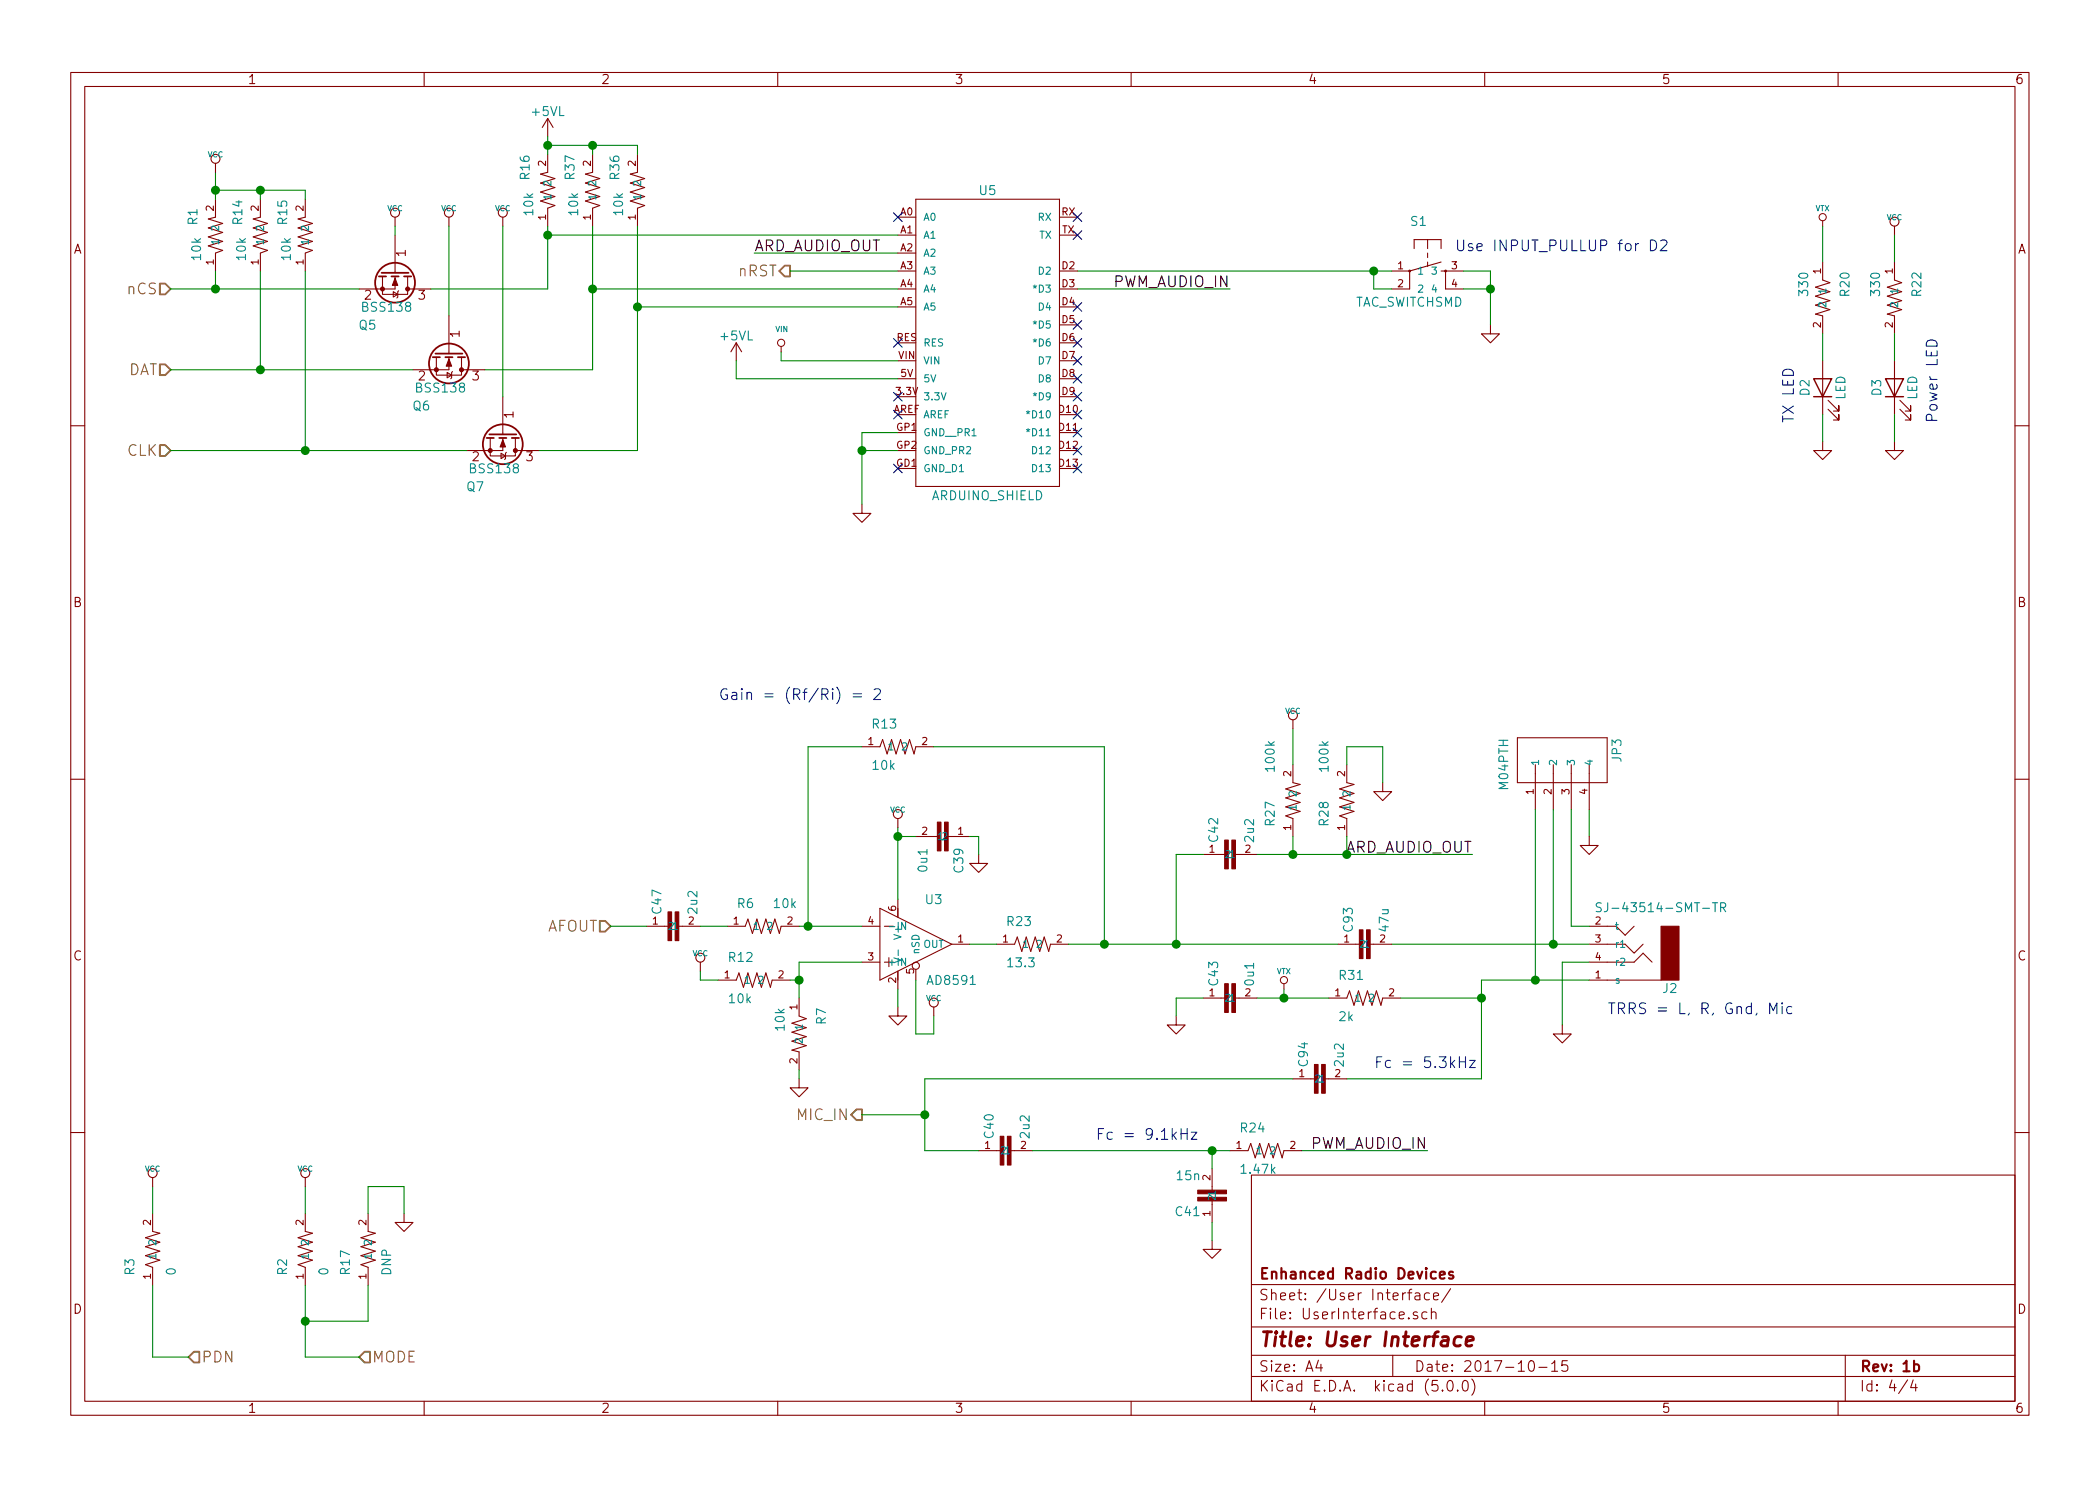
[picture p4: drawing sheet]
EESchema Schematic File Version 4
LIBS:HamShield1.1-cache
EELAYER 26 0
EELAYER END
$Descr A4 11693 8268
encoding utf-8
Sheet 4 4
Title "User Interface"
Date "2017-10-15"
Rev "1b"
Comp "Enhanced Radio Devices"
Comment1 ""
Comment2 ""
Comment3 ""
Comment4 ""
$EndDescr
Wire Wire Line
	8700 5350 8700 5700
Wire Wire Line
	7500 6000 8250 6000
Wire Wire Line
	5150 6000 7200 6000
Wire Wire Line
	8250 6000 8250 5550
Wire Wire Line
	8850 4650 8850 4500
Wire Wire Line
	7750 5250 8650 5250
Text Notes 7650 5950 0    60   ~ 0
Fc = 5.3kHz
$Comp
L SparkFun:CAP0603-CAP C94
U 1 1
P 7400 6000
F 0 "C94" H 7460 6115 50  0000 L BNN
F 1 "2u2" H 7460 5915 50  0000 L BNN
F 2 "Capacitors_SMD:C_0603" H 7850 5850 50  0001 C CNN
F 3 "" H 7400 6000 60  0001 C CNN
	1    7400 6000
	0    -1   -1   0   
$EndComp
$Comp
L SparkFun:CAP0603-CAP C93
U 1 1
P 7650 5250
F 0 "C93" H 7710 5365 50  0000 L BNN
F 1 "47u" H 7710 5165 50  0000 L BNN
F 2 "mogar_modules_new:C1210P" H 8100 5100 50  0001 C CNN
F 3 "" H 7650 5250 60  0001 C CNN
	1    7650 5250
	0    -1   -1   0   
$EndComp
$Comp
L power:GND #PWR0100
U 1 1
P 8850 4650
AR Path="/52241CFD" Ref="#PWR0100"  Part="1" 
AR Path="/52091E5F/52241CFD" Ref="#PWR0100"  Part="1" 
F 0 "#PWR0100" H 8850 4650 30  0001 C CNN
F 1 "GND" H 8850 4580 30  0001 C CNN
F 2 "" H 8850 4650 60  0001 C CNN
F 3 "" H 8850 4650 60  0001 C CNN
	1    8850 4650
	1    0    0    -1  
$EndComp
$Comp
L power:GND #PWR0101
U 1 1
P 8700 5700
AR Path="/52241CDB" Ref="#PWR0101"  Part="1" 
AR Path="/52091E5F/52241CDB" Ref="#PWR0101"  Part="1" 
F 0 "#PWR0101" H 8700 5700 30  0001 C CNN
F 1 "GND" H 8700 5630 30  0001 C CNN
F 2 "" H 8700 5700 60  0001 C CNN
F 3 "" H 8700 5700 60  0001 C CNN
	1    8700 5700
	1    0    0    -1  
$EndComp
$Comp
L SparkFun:RESISTOR0603-RES R36
U 1 1
P 3550 1050
F 0 "R36" H 3600 900 50  0000 L BNN
F 1 "10k" H 3400 920 50  0000 L BNN
F 2 "Resistors_SMD:R_0402" H 3800 850 50  0001 C CNN
F 3 "" H 3550 1050 60  0001 C CNN
	1    3550 1050
	0    1    -1   0   
$EndComp
$Comp
L SparkFun:RESISTOR0603-RES R37
U 1 1
P 3300 1050
F 0 "R37" H 3350 900 50  0000 L BNN
F 1 "10k" H 3150 920 50  0000 L BNN
F 2 "Resistors_SMD:R_0402" H 3550 850 50  0001 C CNN
F 3 "" H 3300 1050 60  0001 C CNN
	1    3300 1050
	0    1    -1   0   
$EndComp
Text HLabel 4800 6200 0    60   Output ~ 0
MIC_IN
Text HLabel 3400 5150 0    60   Input ~ 0
AFOUT
Text HLabel 950  2500 0    60   Input ~ 0
CLK
Text HLabel 950  2050 0    60   Input ~ 0
DAT
Text HLabel 1050 7550 2    60   Input ~ 0
PDN
$Comp
L SparkFun:M04PTH JP3
U 1 1
P 8650 4300
F 0 "JP3" H 8450 4630 50  0000 L BNN
F 1 "M04PTH" H 8450 4000 50  0000 L BNN
F 2 "Pin_Headers:Pin_Header_Straight_1x04_Pitch2.54mm" H 8650 4450 50  0001 C CNN
F 3 "" H 8650 4300 60  0001 C CNN
	1    8650 4300
	0    1    1    0   
$EndComp
Connection ~ 8650 5250
Text Notes 8950 5650 0    60   ~ 0
TRRS = L, R, Gnd, Mic
$Comp
L power:GND #PWR0102
U 1 1
P 4800 2800
AR Path="/53EECFC0" Ref="#PWR0102"  Part="1" 
AR Path="/52091E5F/53EECFC0" Ref="#PWR0102"  Part="1" 
F 0 "#PWR0102" H 4800 2800 30  0001 C CNN
F 1 "GND" H 4800 2730 30  0001 C CNN
F 2 "" H 4800 2800 60  0001 C CNN
F 3 "" H 4800 2800 60  0001 C CNN
	1    4800 2800
	1    0    0    -1  
$EndComp
Wire Wire Line
	4800 2800 4800 2500
Wire Wire Line
	4800 2400 5000 2400
Wire Wire Line
	5000 2500 4800 2500
Connection ~ 4800 2500
$Comp
L SparkFun:RESISTOR0603-RES R3
U 1 1
P 850 6950
F 0 "R3" H 700 7050 50  0000 L BNN
F 1 "0" H 700 6820 50  0000 L BNN
F 2 "Resistors_SMD:R_0402" H 1100 6750 50  0001 C CNN
F 3 "~" H 850 6950 60  0000 C CNN
	1    850  6950
	0    -1   -1   0   
$EndComp
Wire Wire Line
	850  6600 850  6750
$Comp
L Mogar:TRRS J2
U 1 1
P 9050 5250
F 0 "J2" H 8800 5500 50  0000 C CNN
F 1 "SJ-43514-SMT-TR" H 8850 5050 50  0000 C CNN
F 2 "mogar_modules:SJ-43514-SMT-TR" H 9050 5250 60  0001 C CNN
F 3 "" H 9050 5250 60  0001 C CNN
	1    9050 5250
	-1   0    0    1   
$EndComp
Wire Wire Line
	8250 5450 8550 5450
Wire Wire Line
	8550 4500 8550 5450
Wire Wire Line
	8650 5250 8650 4500
Wire Wire Line
	8850 5150 8750 5150
Wire Wire Line
	8750 5150 8750 4500
Wire Wire Line
	850  7150 850  7550
Wire Wire Line
	850  7550 1050 7550
Wire Wire Line
	8850 5350 8700 5350
Connection ~ 8550 5450
$Comp
L SparkFun:RESISTOR0603-RES R31
U 1 1
P 7600 5550
F 0 "R31" H 7450 5650 50  0000 L BNN
F 1 "2k" H 7450 5420 50  0000 L BNN
F 2 "Resistors_SMD:R_0402" H 7850 5350 50  0001 C CNN
F 3 "" H 7600 5550 60  0001 C CNN
	1    7600 5550
	1    0    0    -1  
$EndComp
Wire Wire Line
	7150 5500 7150 5550
Wire Wire Line
	7000 5550 7150 5550
Wire Wire Line
	7800 5550 8250 5550
Connection ~ 8250 5550
Wire Wire Line
	4200 1400 5000 1400
Text Label 4200 1400 0    60   ~ 0
ARD_AUDIO_OUT
Text Label 8200 4750 2    60   ~ 0
ARD_AUDIO_OUT
Wire Wire Line
	6000 1600 6850 1600
Text Label 6850 1600 2    60   ~ 0
PWM_AUDIO_IN
Text Label 7950 6400 2    60   ~ 0
PWM_AUDIO_IN
$Comp
L SparkFun:RESISTOR0603-RES R24
U 1 1
P 7050 6400
F 0 "R24" H 6900 6500 50  0000 L BNN
F 1 "1.47k" H 6900 6270 50  0000 L BNN
F 2 "Resistors_SMD:R_0402" H 7300 6200 50  0001 C CNN
F 3 "" H 7050 6400 60  0001 C CNN
	1    7050 6400
	1    0    0    -1  
$EndComp
$Comp
L SparkFun:CAP0603-CAP C41
U 1 1
P 6750 6600
F 0 "C41" H 6810 6715 50  0000 L BNN
F 1 "15n" H 6810 6515 50  0000 L BNN
F 2 "Capacitors_SMD:C_0402" H 7200 6450 50  0001 C CNN
F 3 "" H 6750 6600 60  0001 C CNN
	1    6750 6600
	-1   0    0    1   
$EndComp
$Comp
L power:GND #PWR0103
U 1 1
P 6750 6900
AR Path="/54138EB5" Ref="#PWR0103"  Part="1" 
AR Path="/52091E5F/54138EB5" Ref="#PWR0103"  Part="1" 
F 0 "#PWR0103" H 6750 6900 30  0001 C CNN
F 1 "GND" H 6750 6830 30  0001 C CNN
F 2 "" H 6750 6900 60  0001 C CNN
F 3 "" H 6750 6900 60  0001 C CNN
	1    6750 6900
	1    0    0    -1  
$EndComp
Wire Wire Line
	6750 6900 6750 6800
Wire Wire Line
	6750 6500 6750 6400
Wire Wire Line
	7250 6400 7950 6400
Connection ~ 6750 6400
Text Notes 6100 6350 0    60   ~ 0
Fc = 9.1kHz
$Comp
L SparkFun:CAP0603-CAP C42
U 1 1
P 6900 4750
F 0 "C42" H 6960 4865 50  0000 L BNN
F 1 "2u2" H 6960 4665 50  0000 L BNN
F 2 "Capacitors_SMD:C_0603" H 7350 4600 50  0001 C CNN
F 3 "" H 6900 4750 60  0001 C CNN
	1    6900 4750
	0    -1   -1   0   
$EndComp
$Comp
L SparkFun:RESISTOR0603-RES R27
U 1 1
P 7200 4450
F 0 "R27" H 7050 4550 50  0000 L BNN
F 1 "100k" H 7350 4550 50  0000 L BNN
F 2 "Resistors_SMD:R_0402" H 7450 4250 50  0001 C CNN
F 3 "" H 7200 4450 60  0001 C CNN
	1    7200 4450
	0    -1   -1   0   
$EndComp
$Comp
L SparkFun:RESISTOR0603-RES R28
U 1 1
P 7500 4450
F 0 "R28" H 7350 4550 50  0000 L BNN
F 1 "100k" H 7650 4550 50  0000 L BNN
F 2 "Resistors_SMD:R_0402" H 7750 4250 50  0001 C CNN
F 3 "" H 7500 4450 60  0001 C CNN
	1    7500 4450
	0    -1   -1   0   
$EndComp
$Comp
L Mogar:VTX #VTX0104
U 1 1
P 7150 5500
F 0 "#VTX0104" H 7150 5600 30  0001 C CNN
F 1 "VTX" H 7150 5600 30  0000 C CNN
F 2 "~" H 7150 5500 60  0000 C CNN
F 3 "~" H 7150 5500 60  0000 C CNN
	1    7150 5500
	1    0    0    -1  
$EndComp
$Comp
L power:GND #PWR0105
U 1 1
P 7700 4350
AR Path="/541398B9" Ref="#PWR0105"  Part="1" 
AR Path="/52091E5F/541398B9" Ref="#PWR0105"  Part="1" 
F 0 "#PWR0105" H 7700 4350 30  0001 C CNN
F 1 "GND" H 7700 4280 30  0001 C CNN
F 2 "" H 7700 4350 60  0001 C CNN
F 3 "" H 7700 4350 60  0001 C CNN
	1    7700 4350
	1    0    0    -1  
$EndComp
Wire Wire Line
	7200 4650 7200 4750
Connection ~ 7200 4750
Wire Wire Line
	7500 4650 7500 4750
Connection ~ 7500 4750
Wire Wire Line
	7500 4250 7500 4150
Wire Wire Line
	7500 4150 7700 4150
Wire Wire Line
	7700 4150 7700 4350
Wire Wire Line
	7200 4050 7200 4250
Wire Wire Line
	6700 4750 6550 4750
Wire Wire Line
	6550 4750 6550 5250
Connection ~ 6550 5250
Wire Wire Line
	7000 4750 7200 4750
$Comp
L SparkFun:TAC_SWITCHSMD S1
U 1 1
P 7950 1500
F 0 "S1" H 7850 1750 50  0000 L BNN
F 1 "TAC_SWITCHSMD" H 7550 1300 50  0000 L BNN
F 2 "mogar_modules_new:SWITCH_TACTILE_SMD_8mmX5mm" H 8150 1200 50  0001 C CNN
F 3 "~" H 7950 1500 60  0000 C CNN
	1    7950 1500
	1    0    0    -1  
$EndComp
Wire Wire Line
	6000 1500 7650 1500
Wire Wire Line
	7750 1600 7650 1600
Wire Wire Line
	7650 1600 7650 1500
Connection ~ 7650 1500
$Comp
L power:GND #PWR0106
U 1 1
P 8300 1800
AR Path="/5428F524" Ref="#PWR0106"  Part="1" 
AR Path="/52091E5F/5428F524" Ref="#PWR0106"  Part="1" 
F 0 "#PWR0106" H 8300 1800 30  0001 C CNN
F 1 "GND" H 8300 1730 30  0001 C CNN
F 2 "" H 8300 1800 60  0001 C CNN
F 3 "" H 8300 1800 60  0001 C CNN
	1    8300 1800
	1    0    0    -1  
$EndComp
Wire Wire Line
	8300 1500 8300 1600
$Comp
L SparkFun:CAP0603-CAP C39
U 1 1
P 5200 4650
F 0 "C39" H 5260 4765 50  0000 L BNN
F 1 "0u1" H 5260 4565 50  0000 L BNN
F 2 "Capacitors_SMD:C_0402" H 5650 4500 50  0001 C CNN
F 3 "" H 5200 4650 60  0001 C CNN
	1    5200 4650
	0    1    1    0   
$EndComp
Connection ~ 5000 4650
Wire Wire Line
	4450 5350 4800 5350
Wire Wire Line
	4450 5150 4500 5150
Wire Wire Line
	4500 4150 4500 5150
Wire Wire Line
	6150 4150 6150 5250
Connection ~ 6150 5250
Wire Wire Line
	5000 4650 5100 4650
$Comp
L power:GND #PWR0107
U 1 1
P 5450 4750
AR Path="/542F57A6" Ref="#PWR0107"  Part="1" 
AR Path="/52091E5F/542F57A6" Ref="#PWR0107"  Part="1" 
F 0 "#PWR0107" H 5450 4750 30  0001 C CNN
F 1 "GND" H 5450 4680 30  0001 C CNN
F 2 "" H 5450 4750 60  0001 C CNN
F 3 "" H 5450 4750 60  0001 C CNN
	1    5450 4750
	1    0    0    -1  
$EndComp
Wire Wire Line
	5400 4650 5450 4650
Wire Wire Line
	5450 4650 5450 4750
$Comp
L power:GND #PWR0108
U 1 1
P 5000 5600
AR Path="/542F5AA8" Ref="#PWR0108"  Part="1" 
AR Path="/52091E5F/542F5AA8" Ref="#PWR0108"  Part="1" 
F 0 "#PWR0108" H 5000 5600 30  0001 C CNN
F 1 "GND" H 5000 5530 30  0001 C CNN
F 2 "" H 5000 5600 60  0001 C CNN
F 3 "" H 5000 5600 60  0001 C CNN
	1    5000 5600
	1    0    0    -1  
$EndComp
Wire Wire Line
	5000 5600 5000 5500
$Comp
L Mogar:AD8591 U3
U 1 1
P 5000 5250
F 0 "U3" H 5200 5500 50  0000 C CNN
F 1 "AD8591" H 5300 5050 50  0000 C CNN
F 2 "mogar_modules_new:SOT23-6" H 5000 5250 60  0001 C CNN
F 3 "~" H 5000 5250 60  0000 C CNN
	1    5000 5250
	1    0    0    -1  
$EndComp
Wire Wire Line
	5100 5450 5100 5750
Wire Wire Line
	5100 5750 5200 5750
Wire Wire Line
	5200 5750 5200 5650
$Comp
L SparkFun:RESISTOR0603-RES R23
U 1 1
P 5750 5250
F 0 "R23" H 5600 5350 50  0000 L BNN
F 1 "13.3" H 5600 5120 50  0000 L BNN
F 2 "Resistors_SMD:R_0402" H 6000 5050 50  0001 C CNN
F 3 "" H 5750 5250 60  0001 C CNN
	1    5750 5250
	1    0    0    -1  
$EndComp
Wire Wire Line
	5550 5250 5400 5250
Wire Wire Line
	5950 5250 6150 5250
$Comp
L SparkFun:CAP0603-CAP C43
U 1 1
P 6900 5550
F 0 "C43" H 6960 5665 50  0000 L BNN
F 1 "0u1" H 6960 5465 50  0000 L BNN
F 2 "Capacitors_SMD:C_0402" H 7350 5400 50  0001 C CNN
F 3 "" H 6900 5550 60  0001 C CNN
	1    6900 5550
	0    -1   -1   0   
$EndComp
$Comp
L power:GND #PWR0109
U 1 1
P 6550 5650
AR Path="/54308B69" Ref="#PWR0109"  Part="1" 
AR Path="/52091E5F/54308B69" Ref="#PWR0109"  Part="1" 
F 0 "#PWR0109" H 6550 5650 30  0001 C CNN
F 1 "GND" H 6550 5580 30  0001 C CNN
F 2 "" H 6550 5650 60  0001 C CNN
F 3 "" H 6550 5650 60  0001 C CNN
	1    6550 5650
	1    0    0    -1  
$EndComp
Wire Wire Line
	6550 5650 6550 5550
Wire Wire Line
	6550 5550 6700 5550
Connection ~ 7150 5550
Text HLabel 4400 1500 0    60   Output ~ 0
nRST
$Comp
L SparkFun:CAP0603-CAP C40
U 1 1
P 5650 6400
F 0 "C40" H 5710 6515 50  0000 L BNN
F 1 "2u2" H 5710 6315 50  0000 L BNN
F 2 "Capacitors_SMD:C_0603" H 6100 6250 50  0001 C CNN
F 3 "" H 5650 6400 60  0001 C CNN
	1    5650 6400
	0    -1   -1   0   
$EndComp
Wire Wire Line
	5150 6400 5450 6400
Wire Wire Line
	4800 6200 5150 6200
Connection ~ 5150 6200
$Comp
L power:VCC #PWR0110
U 1 1
P 850 6600
F 0 "#PWR0110" H 850 6700 30  0001 C CNN
F 1 "VCC" H 850 6700 30  0000 C CNN
F 2 "" H 850 6600 60  0000 C CNN
F 3 "" H 850 6600 60  0000 C CNN
	1    850  6600
	1    0    0    -1  
$EndComp
Wire Wire Line
	5000 2000 4350 2000
Wire Wire Line
	8150 1500 8300 1500
Wire Wire Line
	8150 1600 8300 1600
Connection ~ 8300 1600
Text Notes 8100 1400 0    60   ~ 0
Use INPUT_PULLUP for D2
$Comp
L SparkFun:RESISTOR0603-RES R12
U 1 1
P 4200 5450
F 0 "R12" H 4050 5550 50  0000 L BNN
F 1 "10k" H 4050 5320 50  0000 L BNN
F 2 "Resistors_SMD:R_0402" H 4450 5250 50  0001 C CNN
F 3 "~" H 4200 5450 60  0000 C CNN
	1    4200 5450
	1    0    0    -1  
$EndComp
Wire Wire Line
	5000 4600 5000 4650
$Comp
L SparkFun:RESISTOR0603-RES R13
U 1 1
P 5000 4150
F 0 "R13" H 4850 4250 50  0000 L BNN
F 1 "10k" H 4850 4020 50  0000 L BNN
F 2 "Resistors_SMD:R_0402" H 5250 3950 50  0001 C CNN
F 3 "~" H 5000 4150 60  0000 C CNN
	1    5000 4150
	1    0    0    -1  
$EndComp
Wire Wire Line
	6150 4150 5200 4150
$Comp
L power:GND #PWR0112
U 1 1
P 4450 6000
AR Path="/553EDE3F" Ref="#PWR0112"  Part="1" 
AR Path="/52091E5F/553EDE3F" Ref="#PWR0112"  Part="1" 
F 0 "#PWR0112" H 4450 6000 30  0001 C CNN
F 1 "GND" H 4450 5930 30  0001 C CNN
F 2 "" H 4450 6000 60  0001 C CNN
F 3 "" H 4450 6000 60  0001 C CNN
	1    4450 6000
	1    0    0    -1  
$EndComp
Text Notes 4000 3900 0    60   ~ 0
Gain = (Rf/Ri) = 2
Wire Wire Line
	5750 6400 6750 6400
Wire Wire Line
	5150 6000 5150 6200
Wire Wire Line
	4350 2000 4350 1950
Wire Wire Line
	4400 1500 5000 1500
$Comp
L power:VCC #PWR0113
U 1 1
P 5000 4600
F 0 "#PWR0113" H 5000 4700 30  0001 C CNN
F 1 "VCC" H 5000 4700 30  0000 C CNN
F 2 "" H 5000 4600 60  0000 C CNN
F 3 "" H 5000 4600 60  0000 C CNN
	1    5000 4600
	1    0    0    -1  
$EndComp
$Comp
L power:VCC #PWR0114
U 1 1
P 5200 5650
F 0 "#PWR0114" H 5200 5750 30  0001 C CNN
F 1 "VCC" H 5200 5750 30  0000 C CNN
F 2 "" H 5200 5650 60  0000 C CNN
F 3 "" H 5200 5650 60  0000 C CNN
	1    5200 5650
	1    0    0    -1  
$EndComp
$Comp
L power:VCC #PWR0115
U 1 1
P 7200 4050
F 0 "#PWR0115" H 7200 4150 30  0001 C CNN
F 1 "VCC" H 7200 4150 30  0000 C CNN
F 2 "" H 7200 4050 60  0000 C CNN
F 3 "" H 7200 4050 60  0000 C CNN
	1    7200 4050
	1    0    0    -1  
$EndComp
$Comp
L Mogar:ARDUINO_SHIELD U5
U 1 1
P 5500 1900
F 0 "U5" H 5500 2750 50  0000 C CNN
F 1 "ARDUINO_SHIELD" H 5500 1050 50  0000 C CNN
F 2 "mogar_modules_new:ARDUINO_UNO_SHIELD" H 5500 1900 50  0001 C CNN
F 3 "" H 5500 1900 60  0000 C CNN
	1    5500 1900
	1    0    0    -1  
$EndComp
NoConn ~ 5000 2600
NoConn ~ 6000 1200
NoConn ~ 6000 1300
NoConn ~ 6000 1700
NoConn ~ 6000 1800
NoConn ~ 6000 1900
NoConn ~ 6000 2000
NoConn ~ 6000 2100
NoConn ~ 6000 2200
NoConn ~ 6000 2300
NoConn ~ 6000 2400
NoConn ~ 6000 2500
NoConn ~ 6000 2600
NoConn ~ 5000 1900
NoConn ~ 5000 2200
NoConn ~ 5000 2300
NoConn ~ 5000 1200
$Comp
L Device:Q_NMOS_GSD Q5
U 1 1
P 2200 1500
F 0 "Q5" V 2500 1400 50  0000 R CNN
F 1 "BSS138" V 2400 1600 50  0000 R CNN
F 2 "TO_SOT_Packages_SMD:SOT-23" H 2400 1600 29  0001 C CNN
F 3 "" H 2200 1500 60  0000 C CNN
	1    2200 1500
	0    1    1    0   
$EndComp
Wire Wire Line
	1200 950  1200 1050
Connection ~ 1200 1050
$Comp
L SparkFun:RESISTOR0603-RES R14
U 1 1
P 1450 1300
F 0 "R14" H 1500 1150 50  0000 L BNN
F 1 "10k" H 1300 1170 50  0000 L BNN
F 2 "Resistors_SMD:R_0402" H 1700 1100 50  0001 C CNN
F 3 "" H 1450 1300 60  0001 C CNN
	1    1450 1300
	0    1    -1   0   
$EndComp
$Comp
L SparkFun:RESISTOR0603-RES R1
U 1 1
P 1200 1300
F 0 "R1" H 1250 1150 50  0000 L BNN
F 1 "10k" H 1050 1170 50  0000 L BNN
F 2 "Resistors_SMD:R_0402" H 1450 1100 50  0001 C CNN
F 3 "" H 1200 1300 60  0001 C CNN
	1    1200 1300
	0    1    -1   0   
$EndComp
$Comp
L power:VCC #PWR0116
U 1 1
P 1200 950
F 0 "#PWR0116" H 1200 1050 30  0001 C CNN
F 1 "VCC" H 1200 1050 30  0000 C CNN
F 2 "" H 1200 950 60  0000 C CNN
F 3 "" H 1200 950 60  0000 C CNN
	1    1200 950 
	1    0    0    -1  
$EndComp
$Comp
L SparkFun:RESISTOR0603-RES R15
U 1 1
P 1700 1300
F 0 "R15" H 1750 1150 50  0000 L BNN
F 1 "10k" H 1550 1170 50  0000 L BNN
F 2 "Resistors_SMD:R_0402" H 1950 1100 50  0001 C CNN
F 3 "" H 1700 1300 60  0001 C CNN
	1    1700 1300
	0    1    -1   0   
$EndComp
Wire Wire Line
	1200 1050 1450 1050
Wire Wire Line
	1700 1050 1700 1100
Wire Wire Line
	1450 1100 1450 1050
Connection ~ 1450 1050
Wire Wire Line
	2000 1600 1200 1600
Wire Wire Line
	1200 1500 1200 1600
Connection ~ 1200 1600
$Comp
L power:VCC #PWR0117
U 1 1
P 2200 1250
F 0 "#PWR0117" H 2200 1350 30  0001 C CNN
F 1 "VCC" H 2200 1350 30  0000 C CNN
F 2 "" H 2200 1250 60  0000 C CNN
F 3 "" H 2200 1250 60  0000 C CNN
	1    2200 1250
	1    0    0    -1  
$EndComp
Wire Wire Line
	2200 1250 2200 1300
Wire Wire Line
	950  2050 1450 2050
Wire Wire Line
	1450 1500 1450 2050
Connection ~ 1450 2050
$Comp
L power:VCC #PWR0118
U 1 1
P 2500 1250
F 0 "#PWR0118" H 2500 1350 30  0001 C CNN
F 1 "VCC" H 2500 1350 30  0000 C CNN
F 2 "" H 2500 1250 60  0000 C CNN
F 3 "" H 2500 1250 60  0000 C CNN
	1    2500 1250
	1    0    0    -1  
$EndComp
Wire Wire Line
	2500 1250 2500 1750
Wire Wire Line
	5000 1700 3550 1700
Wire Wire Line
	3550 2500 3550 1700
Wire Wire Line
	3000 2500 3550 2500
Wire Wire Line
	5000 1600 3300 1600
Wire Wire Line
	3300 1250 3300 1600
Wire Wire Line
	3300 2050 2700 2050
Wire Wire Line
	2400 1600 3050 1600
Connection ~ 3300 1600
Connection ~ 3550 1700
$Comp
L SparkFun:RESISTOR0603-RES R16
U 1 1
P 3050 1050
F 0 "R16" H 3100 900 50  0000 L BNN
F 1 "10k" H 2900 920 50  0000 L BNN
F 2 "Resistors_SMD:R_0402" H 3300 850 50  0001 C CNN
F 3 "" H 3050 1050 60  0001 C CNN
	1    3050 1050
	0    1    -1   0   
$EndComp
Wire Wire Line
	3050 1600 3050 1300
Wire Wire Line
	3050 1300 5000 1300
Connection ~ 3050 1300
$Comp
L Device:Q_NMOS_GSD Q6
U 1 1
P 2500 1950
F 0 "Q6" V 2800 1850 50  0000 R CNN
F 1 "BSS138" V 2700 2050 50  0000 R CNN
F 2 "TO_SOT_Packages_SMD:SOT-23" H 2700 2050 29  0001 C CNN
F 3 "" H 2500 1950 60  0000 C CNN
	1    2500 1950
	0    1    1    0   
$EndComp
$Comp
L Device:Q_NMOS_GSD Q7
U 1 1
P 2800 2400
F 0 "Q7" V 3100 2300 50  0000 R CNN
F 1 "BSS138" V 3000 2500 50  0000 R CNN
F 2 "TO_SOT_Packages_SMD:SOT-23" H 3000 2500 29  0001 C CNN
F 3 "" H 2800 2400 60  0000 C CNN
	1    2800 2400
	0    1    1    0   
$EndComp
$Comp
L power:VCC #PWR0119
U 1 1
P 2800 1250
F 0 "#PWR0119" H 2800 1350 30  0001 C CNN
F 1 "VCC" H 2800 1350 30  0000 C CNN
F 2 "" H 2800 1250 60  0000 C CNN
F 3 "" H 2800 1250 60  0000 C CNN
	1    2800 1250
	1    0    0    -1  
$EndComp
Wire Wire Line
	2800 2200 2800 1250
Wire Wire Line
	1700 1500 1700 2500
Connection ~ 1700 2500
$Comp
L power:+5VL #PWR0120
U 1 1
P 4100 2000
F 0 "#PWR0120" H 4100 1850 50  0001 C CNN
F 1 "+5VL" H 4100 2140 50  0000 C CNN
F 2 "" H 4100 2000 60  0000 C CNN
F 3 "" H 4100 2000 60  0000 C CNN
	1    4100 2000
	1    0    0    -1  
$EndComp
Wire Wire Line
	5000 2100 4100 2100
Wire Wire Line
	4100 2100 4100 2000
$Comp
L power:+5VL #PWR0121
U 1 1
P 3050 750
F 0 "#PWR0121" H 3050 600 50  0001 C CNN
F 1 "+5VL" H 3050 890 50  0000 C CNN
F 2 "" H 3050 750 60  0000 C CNN
F 3 "" H 3050 750 60  0000 C CNN
	1    3050 750 
	1    0    0    -1  
$EndComp
Wire Wire Line
	3050 750  3050 800 
Wire Wire Line
	3050 800  3300 800 
Wire Wire Line
	3550 800  3550 850 
Connection ~ 3050 800 
Wire Wire Line
	3300 850  3300 800 
Connection ~ 3300 800 
Text HLabel 950  1600 0    60   Input ~ 0
nCS
$Comp
L SparkFun:RESISTOR0603-RES R2
U 1 1
P 1700 6950
F 0 "R2" H 1550 7050 50  0000 L BNN
F 1 "0" H 1550 6820 50  0000 L BNN
F 2 "Resistors_SMD:R_0402" H 1950 6750 50  0001 C CNN
F 3 "~" H 1700 6950 60  0000 C CNN
	1    1700 6950
	0    -1   -1   0   
$EndComp
Wire Wire Line
	1700 6600 1700 6750
Wire Wire Line
	1700 7150 1700 7350
$Comp
L power:VCC #PWR0122
U 1 1
P 1700 6600
F 0 "#PWR0122" H 1700 6700 30  0001 C CNN
F 1 "VCC" H 1700 6700 30  0000 C CNN
F 2 "" H 1700 6600 60  0000 C CNN
F 3 "" H 1700 6600 60  0000 C CNN
	1    1700 6600
	1    0    0    -1  
$EndComp
Text HLabel 2000 7550 2    60   Input ~ 0
MODE
Wire Wire Line
	1700 7550 2000 7550
Wire Wire Line
	2600 2500 1700 2500
$Comp
L SparkFun:RESISTOR0603-RES R17
U 1 1
P 2050 6950
F 0 "R17" H 1900 7050 50  0000 L BNN
F 1 "DNP" H 1900 6820 50  0000 L BNN
F 2 "Resistors_SMD:R_0402" H 2300 6750 50  0001 C CNN
F 3 "~" H 2050 6950 60  0000 C CNN
	1    2050 6950
	0    -1   -1   0   
$EndComp
$Comp
L power:GND #PWR0123
U 1 1
P 2250 6750
AR Path="/56B5D2CE" Ref="#PWR0123"  Part="1" 
AR Path="/52091E5F/56B5D2CE" Ref="#PWR0123"  Part="1" 
F 0 "#PWR0123" H 2250 6750 30  0001 C CNN
F 1 "GND" H 2250 6680 30  0001 C CNN
F 2 "" H 2250 6750 60  0001 C CNN
F 3 "" H 2250 6750 60  0001 C CNN
	1    2250 6750
	1    0    0    -1  
$EndComp
Wire Wire Line
	2250 6750 2250 6600
Wire Wire Line
	2250 6600 2050 6600
Wire Wire Line
	2050 6600 2050 6750
Wire Wire Line
	2050 7150 2050 7350
Wire Wire Line
	2050 7350 1700 7350
Connection ~ 1700 7350
$Comp
L SparkFun:RESISTOR0603-RES R20
U 1 1
P 10150 1650
F 0 "R20" H 10000 1750 50  0000 L BNN
F 1 "330" H 10000 1520 50  0000 L BNN
F 2 "Resistors_SMD:R_0402" H 10400 1450 50  0001 C CNN
F 3 "" H 10150 1650 60  0001 C CNN
	1    10150 1650
	0    1    1    0   
$EndComp
$Comp
L SparkFun:RESISTOR0603-RES R22
U 1 1
P 10550 1650
F 0 "R22" H 10400 1750 50  0000 L BNN
F 1 "330" H 10400 1520 50  0000 L BNN
F 2 "Resistors_SMD:R_0402" H 10800 1450 50  0001 C CNN
F 3 "" H 10550 1650 60  0001 C CNN
	1    10550 1650
	0    1    1    0   
$EndComp
$Comp
L power:GND #PWR0124
U 1 1
P 10150 2450
AR Path="/59177EAB" Ref="#PWR0124"  Part="1" 
AR Path="/52091E5F/59177EAB" Ref="#PWR0124"  Part="1" 
F 0 "#PWR0124" H 10150 2450 30  0001 C CNN
F 1 "GND" H 10150 2380 30  0001 C CNN
F 2 "" H 10150 2450 60  0001 C CNN
F 3 "" H 10150 2450 60  0001 C CNN
	1    10150 2450
	1    0    0    -1  
$EndComp
$Comp
L power:GND #PWR0125
U 1 1
P 10550 2450
AR Path="/591783FF" Ref="#PWR0125"  Part="1" 
AR Path="/52091E5F/591783FF" Ref="#PWR0125"  Part="1" 
F 0 "#PWR0125" H 10550 2450 30  0001 C CNN
F 1 "GND" H 10550 2380 30  0001 C CNN
F 2 "" H 10550 2450 60  0001 C CNN
F 3 "" H 10550 2450 60  0001 C CNN
	1    10550 2450
	1    0    0    -1  
$EndComp
$Comp
L Device:LED D2
U 1 1
P 10150 2150
F 0 "D2" H 10150 2250 50  0000 C CNN
F 1 "LED" H 10150 2050 50  0000 C CNN
F 2 "Diodes_SMD:D_0603" H 10150 2150 50  0001 C CNN
F 3 "" H 10150 2150 50  0001 C CNN
	1    10150 2150
	0    -1   -1   0   
$EndComp
Wire Wire Line
	10150 2300 10150 2450
Wire Wire Line
	10150 2000 10150 1850
$Comp
L Device:LED D3
U 1 1
P 10550 2150
F 0 "D3" H 10550 2250 50  0000 C CNN
F 1 "LED" H 10550 2050 50  0000 C CNN
F 2 "Diodes_SMD:D_0603" H 10550 2150 50  0001 C CNN
F 3 "" H 10550 2150 50  0001 C CNN
	1    10550 2150
	0    -1   -1   0   
$EndComp
Wire Wire Line
	10550 2300 10550 2450
Wire Wire Line
	10550 2000 10550 1850
$Comp
L power:VCC #PWR0126
U 1 1
P 10550 1300
F 0 "#PWR0126" H 10550 1400 30  0001 C CNN
F 1 "VCC" H 10550 1400 30  0000 C CNN
F 2 "" H 10550 1300 60  0000 C CNN
F 3 "" H 10550 1300 60  0000 C CNN
	1    10550 1300
	1    0    0    -1  
$EndComp
Wire Wire Line
	10550 1300 10550 1450
Text Notes 10800 2350 1    60   ~ 0
Power LED
Text Notes 10000 2350 1    60   ~ 0
TX LED
Wire Wire Line
	10150 1250 10150 1450
$Comp
L Mogar:VTX #VTX0127
U 1 1
P 10150 1250
F 0 "#VTX0127" H 10150 1350 30  0001 C CNN
F 1 "VTX" H 10150 1350 30  0000 C CNN
F 2 "" H 10150 1250 60  0000 C CNN
F 3 "" H 10150 1250 60  0000 C CNN
	1    10150 1250
	1    0    0    -1  
$EndComp
$Comp
L SparkFun:CAP0603-CAP C47
U 1 1
P 3800 5150
F 0 "C47" H 3860 5265 50  0000 L BNN
F 1 "2u2" H 3860 5065 50  0000 L BNN
F 2 "Capacitors_SMD:C_0603" H 4250 5000 50  0001 C CNN
F 3 "" H 3800 5150 60  0001 C CNN
	1    3800 5150
	0    -1   -1   0   
$EndComp
Wire Wire Line
	3600 5150 3400 5150
$Comp
L SparkFun:RESISTOR0603-RES R6
U 1 1
P 4250 5150
F 0 "R6" H 4100 5250 50  0000 L BNN
F 1 "10k" H 4300 5250 50  0000 L BNN
F 2 "Resistors_SMD:R_0402" H 4500 4950 50  0001 C CNN
F 3 "~" H 4250 5150 60  0000 C CNN
	1    4250 5150
	1    0    0    -1  
$EndComp
Wire Wire Line
	4050 5150 3900 5150
Connection ~ 4500 5150
$Comp
L SparkFun:RESISTOR0603-RES R7
U 1 1
P 4450 5750
F 0 "R7" H 4300 5850 50  0000 L BNN
F 1 "10k" H 4300 5620 50  0000 L BNN
F 2 "Resistors_SMD:R_0402" H 4700 5550 50  0001 C CNN
F 3 "~" H 4450 5750 60  0000 C CNN
	1    4450 5750
	0    1    1    0   
$EndComp
Wire Wire Line
	4500 4150 4800 4150
Wire Wire Line
	4450 5450 4400 5450
Connection ~ 4450 5450
Wire Wire Line
	4450 6000 4450 5950
Wire Wire Line
	4450 5350 4450 5450
$Comp
L power:VCC #PWR0128
U 1 1
P 3900 5400
F 0 "#PWR0128" H 3900 5500 30  0001 C CNN
F 1 "VCC" H 3900 5500 30  0000 C CNN
F 2 "" H 3900 5400 60  0000 C CNN
F 3 "" H 3900 5400 60  0000 C CNN
	1    3900 5400
	1    0    0    -1  
$EndComp
Wire Wire Line
	3900 5400 3900 5450
Wire Wire Line
	3900 5450 4000 5450
$Comp
L Mogar:VIN #VIN0102
U 1 1
P 4350 1950
F 0 "#VIN0102" H 4350 2050 30  0001 C CNN
F 1 "VIN" H 4354 2077 30  0000 C CNN
F 2 "" H 4350 1950 60  0000 C CNN
F 3 "" H 4350 1950 60  0000 C CNN
	1    4350 1950
	1    0    0    -1  
$EndComp
Wire Wire Line
	8650 5250 8850 5250
Wire Wire Line
	4800 2500 4800 2400
Wire Wire Line
	8550 5450 8850 5450
Wire Wire Line
	8250 5550 8250 5450
Wire Wire Line
	6750 6400 6850 6400
Wire Wire Line
	7200 4750 7500 4750
Wire Wire Line
	7500 4750 8200 4750
Wire Wire Line
	6550 5250 7450 5250
Wire Wire Line
	7650 1500 7750 1500
Wire Wire Line
	5000 4650 5000 5000
Wire Wire Line
	6150 5250 6550 5250
Wire Wire Line
	7150 5550 7400 5550
Wire Wire Line
	5150 6200 5150 6400
Wire Wire Line
	8300 1600 8300 1800
Wire Wire Line
	1200 1050 1200 1100
Wire Wire Line
	1450 1050 1700 1050
Wire Wire Line
	1200 1600 950  1600
Wire Wire Line
	1450 2050 2300 2050
Wire Wire Line
	3300 1600 3300 2050
Wire Wire Line
	3550 1700 3550 1250
Wire Wire Line
	3050 1300 3050 1250
Wire Wire Line
	1700 2500 950  2500
Wire Wire Line
	3050 800  3050 850 
Wire Wire Line
	3300 800  3550 800 
Wire Wire Line
	1700 7350 1700 7550
Wire Wire Line
	4500 5150 4800 5150
Wire Wire Line
	4450 5450 4450 5550
$EndSCHEMATC
